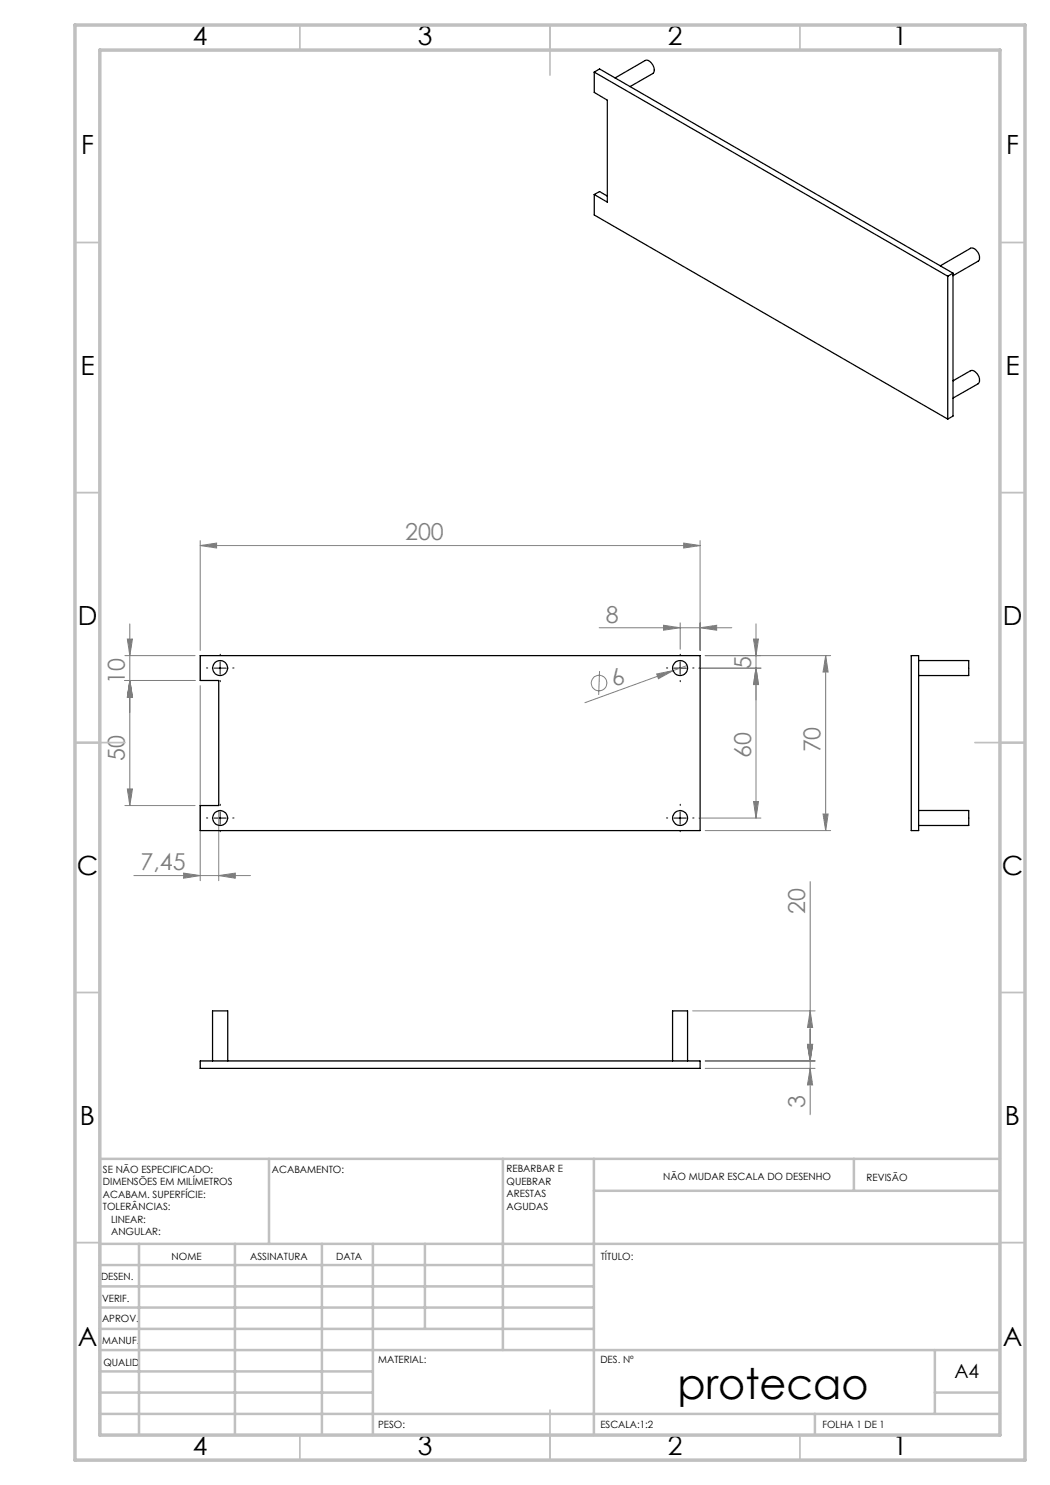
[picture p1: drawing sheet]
<svg xmlns="http://www.w3.org/2000/svg" width="210mm" height="297mm" viewBox="0 0 210 297" stroke-linecap="round" stroke-linejoin="round" font-family="sans-serif">
<g fill="none" stroke="#808080" stroke-width=".2">
<path d="M40 109.1l3.3-.5v1zM40 108.1v22M40 109.1h100M136.7 108.6l3.3 .5-3.3 .5zM140 108.1v22M25 131.1h14M25 136.1h14M25.5 127.8h1l-.5 3.3zM26 136.1l.5 3.3h-1zM26 124.8v36.3M40 137.1v39M119.8 125.6h26.6"/>
<path d="M119.9 134.2l-.2 4.8M131.3 134.8l3.3-.7-2.9 1.6zM132.7 125.1l3.3 .5-3.3 .4zM136 124.6v5.3M137.4 133.1l-20.4 7.4M139.8 133.6h12.4M140 125.6l3.3-.5v.9zM141 131.1h25.1M150.7 127.8h1l-.5 3.3zM151.2 133.6l.5 3.3h-1zM151.2 124.8v38.8M165.1 131.1l.5 3.3h-1z"/>
<path d="M165.1 131.1v35M25.5 157.8h1l-.5 3.3zM25 161.1h14M26.8 175.1h23.3M36.7 174.6l3.3 .5-3.3 .5zM43.7 175.1l3.4-.5v1zM43.7 162.1v14M139.8 163.6h12.4M141 166.1h25.1M150.7 160.3h1l-.5 3.3zM162 176.3v46.7M164.6 162.8h1l-.5 3.3z"/>
<path d="M138.5 202.2h24.5M141 212.2h22M141 213.7h22M161.5 208.9h1l-.5 3.3zM162 202.2l.5 3.3h-1zM162 213.7l.5 3.3h-1z"/>
<circle cx="119.8" cy="136.6" r="1.55"/>
</g>
<g fill="none" stroke="#000" stroke-width=".2" stroke-dasharray="15.2 1.3 1.3 1.3">
<path d="M41.5 133.6h-.2M44 131.1v-.3M44 136.1v.2M46.5 133.6h.3M133.5 133.6h-.2M136 131.1v-.3M136 136.1v.2M138.5 133.6h.3M41.5 163.6h-.2M44 161.1v-.3M44 166.1v.2M46.5 163.6h.3"/>
<path d="M133.5 163.6h-.2M136 161.1v-.3M136 166.1v.2M138.5 163.6h.3"/>
</g>
<path d="M42.8 133.6h2.5M44 132.4v2.5M134.8 133.6h2.5M136 132.4v2.5M42.8 163.6h2.5M44 162.4v2.4M134.8 163.6h2.5M136 162.4v2.4" fill="none" stroke="#000" stroke-width=".2"/>
<g fill="none" stroke="#c0c0c0" stroke-width=".35">
<path d="M60 5v5M110 5v10M160 5v5M15 48.5h5M200 48.5h5M15 98.5h5M200 98.5h5M15 148.5h10M195 148.5h10M15 198.5h5M200 198.5h5M15 248.5h5"/>
<path d="M200 248.5h5M60 287v5M110 282v10M160 287v5"/>
</g>
<g fill="none" stroke="#c0c0c0" stroke-width=".5">
<path d="M53.8 231.8v17M100.6 231.8v38.2M118.8 231.8v55.2M118.8 238.2h81.2M170.8 231.8v6.4M200 231.8h-180v55.2M20 248.8h180M20 257.3h98.8M20 253h98.8M27.8 248.8v38.2M47 248.8v38.2M64.4 248.8v38.2"/>
<path d="M74.6 248.8v38.2M85 248.8v17M20 265.8h98.8M20 261.5h98.8M20 278.5h54.6M20 274.3h54.6M20 270h180M187 278.5h13M187 270v12.8M20 282.8h180M163 282.8v4.2"/>
</g>
<path d="M15 5h190v287h-190zM20 10h180v277h-180z" fill="none" stroke="#c0c0c0" stroke-width=".7"/>
<g fill="#808080">
<path d="M131.3 134.8l3.3-.7-2.9 1.6z"/>
<path d="M40 109.1l3.3-.5v1zM136.7 108.6l3.3 .5-3.3 .5zM36.7 174.6l3.3 .5-3.3 .5zM43.7 175.1l3.4-.5v1zM132.7 125.1l3.3 .5-3.3 .4zM140 125.6l3.3-.5v.9z"/>
<path d="M151.2 133.6l.5 3.3h-1zM150.7 127.8h1l-.5 3.3z"/>
<path d="M162 202.2l.5 3.3h-1zM161.5 208.9h1l-.5 3.3zM161.5 208.9h1l-.5 3.3zM162 213.7l.5 3.3h-1zM165.1 131.1l.5 3.3h-1zM164.6 162.8h1l-.5 3.3zM151.2 133.6l.5 3.3h-1zM150.7 160.3h1l-.5 3.3zM25.5 127.8h1l-.5 3.3zM26 136.1l.5 3.3h-1zM26 136.1l.5 3.3h-1zM25.5 157.8h1l-.5 3.3z"/>
</g>
<g fill="none" stroke="#000" stroke-width=".25">
<path d="M118.9 14.4l70.6 40.8M118.9 14.4l1-.6 70.7 40.8M118.9 14.4v4.1l2.6 1.5v20.4l-2.6-1.5M123 15.6l6-3.5a1.71 1.71 0 0 1 1.8 1.9l-.2 .7-4.6 2.6M118.9 38.9v4.1l70.6 40.8M118.9 38.9l1-.6 1.6 .9M188.1 53.2l6-3.5a1.66 1.66 0 0 1 1.8 1.9l-.2 .6-5.1 2.9M189.5 55.2v28.6M190.6 54.6l-1.1 .6M190.6 54.6v28.6l-1.1 .6M190.6 76.2l3.5-2a1.71 1.71 0 0 1 1.8 1.9l-.1 .4-.2 .3-5 2.8M40 131.1h100v35h-100v-5h3.7v-25h-3.7z"/>
<path d="M182.2 131.1h1.5v35h-1.5zM183.7 132.1h10v3h-10M183.7 162.1h10v3h-10M40 212.2h100v1.5h-100zM42.5 212.2v-10h3v10M134.5 212.2v-10h3v10"/>
<circle cx="44" cy="133.6" r="1.51"/>
<circle cx="136" cy="133.6" r="1.5"/>
<circle cx="44" cy="163.6" r="1.5"/>
<circle cx="136" cy="163.6" r="1.49"/>
</g>
<text font-size="8.5" x="135.5" y="279.7">protecao</text>
<g font-size="5.3">
<text x="38.5" y="9">4</text>
<text x="83.5" y="9">3</text>
<text x="133.6" y="9">2</text>
<text x="178.6" y="9">1</text>
<text x="16.2" y="30.8">F</text>
<text x="201.2" y="30.8">F</text>
<text x="16.1" y="75">E</text>
<text x="201.1" y="75">E</text>
<text x="15.5" y="125">D</text>
<text x="200.5" y="125">D</text>
<text x="15.4" y="175">C</text>
<text x="200.4" y="175">C</text>
<text x="16" y="225">B</text>
<text x="201" y="225">B</text>
<text x="15.5" y="269.3">A</text>
<text x="200.5" y="269.3">A</text>
<text x="38.5" y="291">4</text>
<text x="83.5" y="291">3</text>
<text x="133.6" y="291">2</text>
<text x="178.6" y="291">1</text>
</g>
<g font-size="4.7" fill="#808080">
<text x="81" y="108.1">200</text>
<text x="121.2" y="124.5">8</text>
<text x="25" y="136.8" transform="rotate(-90 25 136.8)">10</text>
<text x="122.8" y="137.3" transform="rotate(-20 122.8 137.3)">6</text>
<text x="150.2" y="133.8" transform="rotate(-90 150.2 133.8)">5</text>
<text x="25" y="152.3" transform="rotate(-90 25 152.3)">50</text>
<text x="150.2" y="151.6" transform="rotate(-90 150.2 151.6)">60</text>
<text x="164.1" y="150.5" transform="rotate(-90 164.1 150.5)">70</text>
<text x="28.1" y="174.1">7,45</text>
<text x="161" y="182.7" transform="rotate(-90 161 182.7)">20</text>
<text x="161" y="221.6" transform="rotate(-90 161 221.6)">3</text>
</g>
<text font-size="3.9" x="190.9" y="275.5">A4</text>
<g font-size="2">
<text x="20.6" y="234.6">SE NÃO ESPECIFICADO:</text>
<text x="20.6" y="237.1">DIMENSÕES EM MILÍMETROS</text>
<text x="20.6" y="239.6">ACABAM. SUPERFÍCIE:</text>
<text x="54.4" y="234.6">ACABAMENTO:</text>
<text x="101.3" y="234.5">REBARBAR E</text>
<text x="101.3" y="237">QUEBRAR</text>
<text x="101.3" y="239.5">ARESTAS</text>
<text x="132.6" y="236">NÃO MUDAR ESCALA DO DESENHO</text>
<text x="173.3" y="236.2">REVISÃO</text>
<text x="20.6" y="242.1">TOLERÂNCIAS:</text>
<text x="22.2" y="244.6">LINEAR:</text>
<text x="101.3" y="242">AGUDAS</text>
<text x="22.2" y="247.1">ANGULAR:</text>
<text x="34.3" y="252">NOME</text>
<text x="50" y="251.9">ASSINATURA</text>
<text x="67.2" y="251.9">DATA</text>
<text x="120.2" y="251.9">TÍTULO:</text>
<text x="20.2" y="256.1">DESEN.</text>
<text x="20.4" y="260.3">VERIF.</text>
<text x="20.4" y="264.4">APROV.</text>
<text x="20.5" y="268.8">MANUF.</text>
<text x="20.7" y="273.1">QUALID</text>
<text x="75.7" y="272.5">MATERIAL:</text>
<text x="120.1" y="272.5">DES. Nº</text>
<text x="75.6" y="285.5">PESO:</text>
<text x="120.1" y="285.6">ESCALA:1:2</text>
<text x="164.5" y="285.6">FOLHA 1 DE 1</text>
</g>
</svg>
